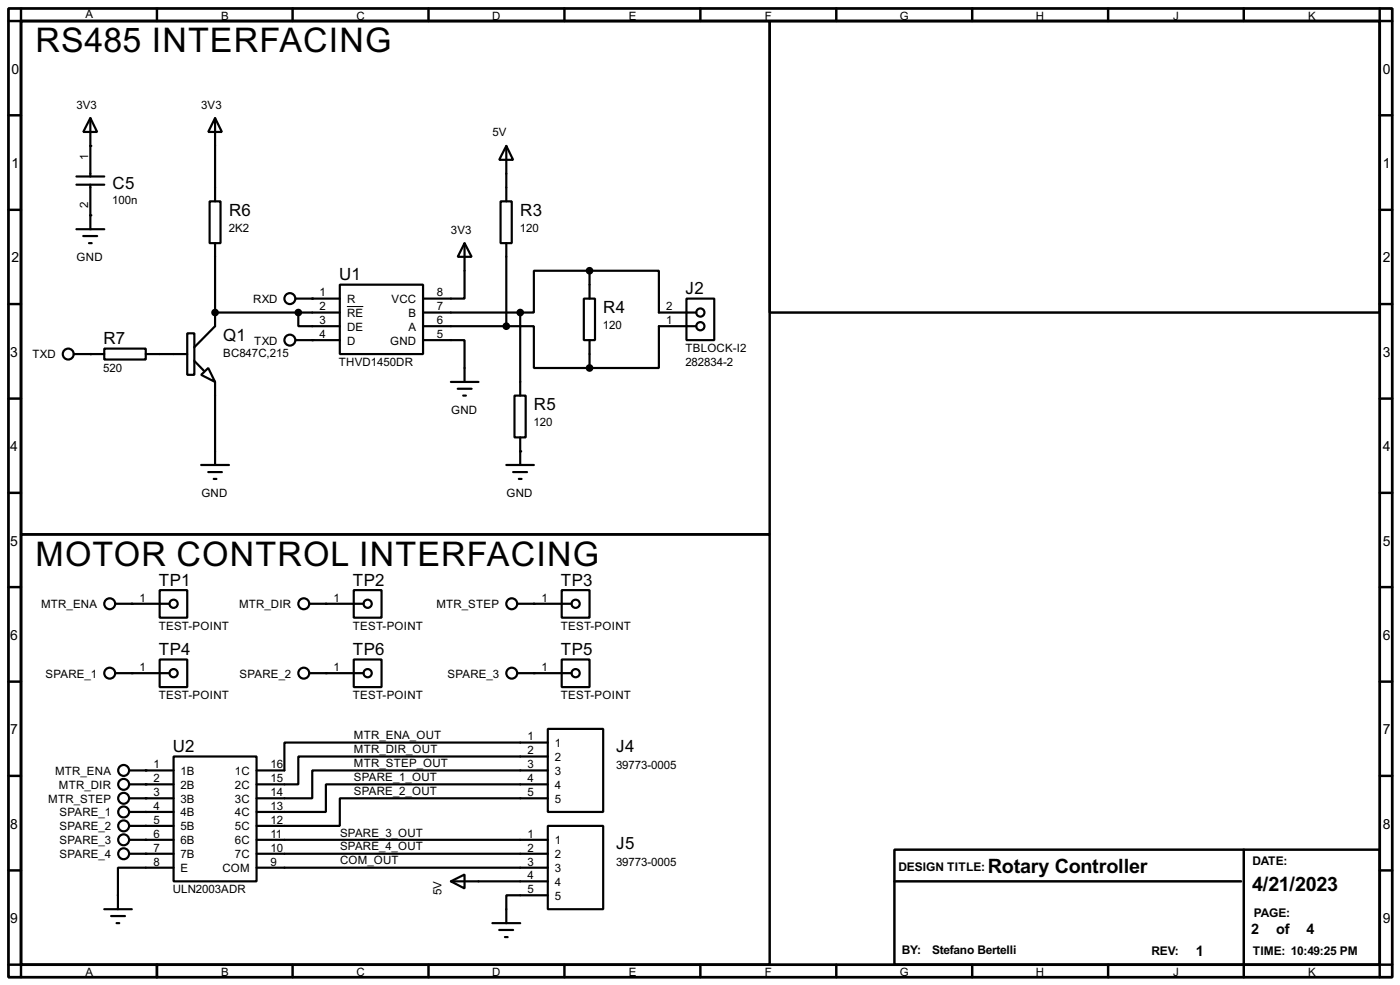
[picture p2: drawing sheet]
<svg xmlns="http://www.w3.org/2000/svg" width="256mm" height="180mm" viewBox="0 0 256 180" stroke-linecap="round" stroke-linejoin="round" font-family="sans-serif">
<path d="M1.6 1.6h253.5v177.3h-253.5zM3.9 3.9h248.9v172.7h-248.9z" fill="none" stroke="#000" stroke-width=".5"/>
<g fill="none" stroke="#000" stroke-width=".45">
<path d="M3.9 3.9h137.1v93.9h-137.1zM3.9 1.6v2.3h-2.3M28.8 1.6v2.3M53.6 1.6v2.3M78.5 1.6v2.3M103.4 1.6v2.3M128.3 1.6v2.3M141 3.9h111.8v53.3h-111.8zM153.2 1.6v2.3M178.1 1.6v2.3M203 1.6v2.3M227.9 1.6v2.3"/>
<path d="M252.8 1.6v2.3h2.3M1.6 21.1h2.3M1.6 38.4h2.3M252.8 21.1h2.3M252.8 38.4h2.3M1.6 55.7h2.3M252.8 55.7h2.3M1.6 73h2.3M252.8 73h2.3M1.6 90.2h2.3M3.9 97.8h137.1v78.8h-137.1zM252.8 90.2h2.3"/>
<path d="M1.6 107.5h2.3M252.8 107.5h2.3M1.6 124.8h2.3M252.8 124.8h2.3M1.6 142h2.3M1.6 159.3h2.3M163.9 155.5h88.9v21.1h-88.9zM227.9 155.5v23.4M252.8 142h2.3M252.8 159.3h2.3M1.6 176.6h2.3v2.3M28.8 176.6v2.3"/>
<path d="M53.6 176.6v2.3M78.5 176.6v2.3M103.4 176.6v2.3M128.3 176.6v2.3M153.2 176.6v2.3M163.9 161.3h63.5M178.1 176.6v2.3M203 176.6v2.3M255.1 176.6h-2.3v2.3"/>
</g>
<g fill="none" stroke="#000" stroke-width=".4">
<path d="M14 32.3h5.1M14 33.8h5.1M16.6 21.6l1.2 2.6h-2.5zM16.6 21.6v10.7M16.6 33.8v8.2M38.4 36.9h2v7.6h-2zM39.4 21.6l1.3 2.6h-2.5zM39.4 21.6v15.3M91.7 36.9h2.1v7.6h-2.1zM92.8 26.7l1.2 2.6h-2.5zM92.8 26.7v10.2M14 42h5.1"/>
<path d="M15.3 43.2h2.5M16.3 44.5h.5M39.4 44.5v15.2l-3.8 3.9M39.4 57.2h22.9M54.2 54.7h8.1M54.7 57.2v2.5h7.6M62.3 52.1h15.2v12.7h-15.2zM77.5 57.2h17.8M77.5 59.7h15.3M85.1 44.5l1.3 2.5h-2.5zM85.1 44.5v10.2h-7.6M92.8 59.7h5v7.7h10.2"/>
<path d="M92.8 44.5v15.2M95.3 57.2v15.2M107 54.7h2v7.6h-2zM108 49.6h12.7v7.6h6.9M108 49.6h-10.2v7.6h-2.5M108 49.6v5.1M125.8 54.7h5.1v7.6h-5.1zM127.6 59.7h-6.9v7.7h-12.7M13.5 64.8h5.6M19.1 63.8h7.6v2h-7.6zM26.7 64.8h7.6M34.3 61h1.3v7.6h-1.3z"/>
<path d="M35.6 66.1l1.8 1.8M36.9 68.6l1.3-1.2 1.2 2.5zM39.4 69.9v15.2M54.2 62.3h8.1M77.5 62.3h7.6v7.6M82.6 69.9h5.1M83.9 71.2h2.5M84.9 72.4h.5M94.3 72.4h2v7.7h-2zM108 62.3v5.1M36.9 85.1h5.1M38.2 86.4h2.5"/>
<path d="M39.2 87.7h.5M92.8 85.1h5M94 86.4h2.6M95.1 87.7h.5M95.3 80.1v5M21.1 110.5h9.9M29.3 108h5v5.1h-5zM56.7 110.5h9.9M64.8 108h5.1v5.1h-5.1zM94.8 110.5h9.9M102.9 108h5.1v5.1h-5.1zM21.1 123.2h9.9"/>
<path d="M29.3 120.7h5v5.1h-5zM31.8 138.5h15.2v22.8h-15.2zM56.7 123.2h9.9M64.8 120.7h5.1v5.1h-5.1zM94.8 123.2h9.9M100.4 133.4h10.1v15.2h-10.1zM100.4 135.9h-48.3v5.1h-5.1M100.4 138.5h-45.7v5.1h-7.7M102.9 120.7h5.1v5.1h-5.1zM23.7 153.7h8.1M23.7 156.3h8.1M23.7 141h8.1"/>
<path d="M23.7 143.6h8.1M23.7 146.1h8.1M23.7 148.6h8.1M23.7 151.2h8.1M31.8 158.8h-10.2v7.6M47 153.7h53.4M47 156.3h53.4M47 158.8h53.4M100.4 151.2h10.1v15.2h-10.1zM100.4 141h-43.2v5.1h-10.2M100.4 143.6h-40.7v5h-12.7M100.4 146.1h-38.1v5.1h-15.3"/>
<path d="M19.1 166.4h5.1M20.4 167.7h2.5M21.4 169h.5M82.6 161.3l2.5-1.2v2.5zM82.6 161.3h17.8M90.2 169h5.1M91.5 170.2h2.5M92.5 171.5h.5M100.4 163.9h-7.6v5.1"/>
<circle cx="53.1" cy="54.7" r="1"/>
<circle cx="128.3" cy="57.2" r=".75"/>
<circle cx="128.3" cy="59.7" r=".75"/>
<circle cx="12.5" cy="64.8" r="1"/>
<circle cx="53.1" cy="62.3" r="1"/>
<circle cx="20.1" cy="110.5" r="1"/>
<circle cx="31.8" cy="110.5" r=".75"/>
<circle cx="55.6" cy="110.5" r="1"/>
<circle cx="67.3" cy="110.5" r=".75"/>
<circle cx="93.7" cy="110.5" r="1"/>
<circle cx="105.4" cy="110.5" r=".75"/>
<circle cx="20.1" cy="123.2" r="1"/>
<circle cx="31.8" cy="123.2" r=".75"/>
<circle cx="55.6" cy="123.2" r="1"/>
<circle cx="67.3" cy="123.2" r=".75"/>
<circle cx="93.7" cy="123.2" r="1"/>
<circle cx="105.4" cy="123.2" r=".75"/>
<circle cx="22.6" cy="156.3" r="1"/>
<circle cx="22.6" cy="141" r="1"/>
<circle cx="22.6" cy="143.6" r="1"/>
<circle cx="22.6" cy="153.7" r="1"/>
<circle cx="22.6" cy="148.6" r="1"/>
<circle cx="22.6" cy="151.2" r="1"/>
<circle cx="22.6" cy="146.1" r="1"/>
</g>
<g fill="#000">
<circle cx="16.6" cy="26.7" r=".2"/>
<circle cx="16.6" cy="39.4" r=".2"/>
<circle cx="39.4" cy="57.2" r=".2"/>
<circle cx="57.2" cy="54.7" r=".2"/>
<circle cx="16.6" cy="64.8" r=".2"/>
<circle cx="57.2" cy="62.3" r=".2"/>
<circle cx="95.3" cy="82.6" r=".2"/>
<circle cx="24.2" cy="110.5" r=".2"/>
<circle cx="59.7" cy="110.5" r=".2"/>
<circle cx="97.8" cy="110.5" r=".2"/>
<circle cx="24.2" cy="123.2" r=".2"/>
<circle cx="59.7" cy="123.2" r=".2"/>
<circle cx="97.8" cy="123.2" r=".2"/>
<circle cx="26.7" cy="141" r=".2"/>
<circle cx="26.7" cy="143.6" r=".2"/>
<circle cx="26.7" cy="148.6" r=".2"/>
<circle cx="26.7" cy="151.2" r=".2"/>
<circle cx="26.7" cy="153.7" r=".2"/>
<circle cx="26.7" cy="156.3" r=".2"/>
<circle cx="26.7" cy="146.1" r=".2"/>
</g>
<g fill="#000" stroke="#000" stroke-width=".4">
<circle cx="39.4" cy="57.2" r=".5"/>
<circle cx="54.6" cy="57.2" r=".5"/>
<circle cx="92.7" cy="59.7" r=".5"/>
<circle cx="95.3" cy="57.2" r=".5"/>
<circle cx="108" cy="49.6" r=".5"/>
<circle cx="108" cy="67.4" r=".5"/>
</g>
<path d="M63.6 56.1h3" fill="none" stroke="#000" stroke-width=".18"/>
<g font-size="7">
<text x="6.5" y="9.5">RS485 INTERFACING</text>
<text x="6.5" y="103.5">MOTOR CONTROL INTERFACING</text>
</g>
<g font-size="4.1">
<text x="181" y="159.9">Rotary Controller</text>
<text x="229.4" y="163.1">4/21/2023</text>
</g>
<g font-size="3.5">
<text x="20.6" y="34.5">C5</text>
<text x="42" y="39.5">R6</text>
<text x="95.3" y="39.5">R3</text>
<text x="62.1" y="51.3">U1</text>
<text x="125.6" y="53.9">J2</text>
<text x="110.5" y="57.4">R4</text>
<text x="19" y="63">R7</text>
<text x="40.9" y="62.4">Q1</text>
<text x="97.8" y="75.1">R5</text>
<text x="29.1" y="107.2">TP1</text>
<text x="64.7" y="107.2">TP2</text>
<text x="102.8" y="107.2">TP3</text>
<text x="29.1" y="119.9">TP4</text>
<text x="64.7" y="119.9">TP6</text>
<text x="102.8" y="119.9">TP5</text>
<text x="31.7" y="137.7">U2</text>
<text x="112.9" y="137.7">J4</text>
<text x="112.9" y="155.5">J5</text>
</g>
<g font-size="3">
<text x="229.2" y="171">2</text>
<text x="233.8" y="171">of</text>
<text x="239.4" y="171">4</text>
<text x="219.1" y="175">1</text>
</g>
<g font-size="2.9">
<text x="2.1" y="13.5">0</text>
<text x="253.4" y="13.5">0</text>
<text x="2.1" y="30.7">1</text>
<text x="253.4" y="30.7">1</text>
<text x="2.1" y="48">2</text>
<text x="253.4" y="48">2</text>
<text x="1.9" y="65.3">3</text>
<text x="253.4" y="65.3">3</text>
<text x="1.9" y="82.5">4</text>
<text x="253.4" y="82.5">4</text>
<text x="1.9" y="99.9">5</text>
<text x="253.4" y="99.9">5</text>
<text x="1.9" y="117.1">6</text>
<text x="253.4" y="117.1">6</text>
<text x="1.9" y="134.4">7</text>
<text x="253.4" y="134.4">7</text>
<text x="1.9" y="151.7">8</text>
<text x="253.4" y="151.7">8</text>
<text x="1.9" y="168.9">9</text>
<text x="253.4" y="168.9">9</text>
</g>
<g font-size="2.5">
<text x="164.6" y="159.4">DESIGN TITLE:</text>
<text x="229.4" y="158.4">DATE:</text>
<text x="229.7" y="167.8">PAGE:</text>
<text x="165.2" y="174.6">BY:</text>
<text x="170.7" y="174.6">Stefano Bertelli</text>
<text x="210.9" y="174.8">REV:</text>
<text x="229.5" y="174.8">TIME: 10:49:25 PM</text>
</g>
<g font-size="2.4">
<text x="15.6" y="3.4">A</text>
<text x="40.5" y="3.6">B</text>
<text x="65.3" y="3.6">C</text>
<text x="90.2" y="3.6">D</text>
<text x="115.2" y="3.6">E</text>
<text x="140.1" y="3.6">F</text>
<text x="164.8" y="3.6">G</text>
<text x="189.8" y="3.6">H</text>
<text x="214.9" y="3.6">J</text>
<text x="239.6" y="3.6">K</text>
<text x="14" y="19.9">3V3</text>
<text x="36.9" y="19.9">3V3</text>
<text x="16.2" y="29.3" transform="rotate(-90 16.2 29.3)">1</text>
<text x="90.2" y="25">5V</text>
<text x="16.1" y="38" transform="rotate(-90 16.1 38)">2</text>
<text x="20.6" y="37.4">100n</text>
<text x="14" y="47.8">GND</text>
<text x="41.9" y="42.5">2K2</text>
<text x="82.6" y="42.7">3V3</text>
<text x="95.2" y="42.5">120</text>
<text x="46.4" y="55.4">RXD</text>
<text x="58.6" y="54.3">1</text>
<text x="58.6" y="56.8">2</text>
<text x="58.6" y="59.3">3</text>
<text x="63.6" y="55.4">R</text>
<text x="63.6" y="58">RE</text>
<text x="71.7" y="55.4">VCC</text>
<text x="74.8" y="58">B</text>
<text x="80.1" y="54.3">8</text>
<text x="80.1" y="56.8">7</text>
<text x="80.1" y="59.3">6</text>
<text x="122.1" y="59.3">1</text>
<text x="122.1" y="56.8">2</text>
<text x="5.9" y="65.6">TXD</text>
<text x="40.9" y="65.4">BC847C,215</text>
<text x="46.6" y="63.1">TXD</text>
<text x="58.6" y="61.9">4</text>
<text x="63.6" y="60.5">DE</text>
<text x="63.6" y="63.1">D</text>
<text x="71.5" y="63.1">GND</text>
<text x="74.8" y="60.5">A</text>
<text x="80.1" y="61.9">5</text>
<text x="110.5" y="60.3">120</text>
<text x="125.6" y="64.5">TBLOCK-I2</text>
<text x="18.9" y="68">520</text>
<text x="62.1" y="67">THVD1450DR</text>
<text x="125.6" y="67">282834-2</text>
<text x="82.6" y="75.8">GND</text>
<text x="97.8" y="78.1">120</text>
<text x="36.9" y="91">GND</text>
<text x="92.8" y="91">GND</text>
<text x="7.5" y="111.3">MTR_ENA</text>
<text x="25.6" y="110.1">1</text>
<text x="43.8" y="111.3">MTR_DIR</text>
<text x="61.1" y="110.1">1</text>
<text x="79.9" y="111.3">MTR_STEP</text>
<text x="99.2" y="110.1">1</text>
<text x="29.1" y="115.3">TEST-POINT</text>
<text x="64.6" y="115.3">TEST-POINT</text>
<text x="102.7" y="115.3">TEST-POINT</text>
<text x="8.3" y="124">SPARE_1</text>
<text x="25.6" y="122.8">1</text>
<text x="43.9" y="124">SPARE_2</text>
<text x="61.1" y="122.8">1</text>
<text x="82" y="124">SPARE_3</text>
<text x="99.2" y="122.8">1</text>
<text x="29.1" y="128">TEST-POINT</text>
<text x="64.6" y="128">TEST-POINT</text>
<text x="102.7" y="128">TEST-POINT</text>
<text x="64.8" y="135.3">MTR_ENA_OUT</text>
<text x="64.8" y="137.9">MTR_DIR_OUT</text>
<text x="96.7" y="135.5">1</text>
<text x="101.7" y="136.7">1</text>
<text x="10.1" y="141.8">MTR_ENA</text>
<text x="28.1" y="140.6">1</text>
<text x="28.1" y="143.2">2</text>
<text x="33.1" y="141.8">1B</text>
<text x="43.1" y="141.8">1C</text>
<text x="49.6" y="140.6">16</text>
<text x="49.6" y="143.2">15</text>
<text x="64.8" y="140.4">MTR_STEP_OUT</text>
<text x="64.8" y="143">SPARE_1_OUT</text>
<text x="96.7" y="138.1">2</text>
<text x="96.7" y="140.6">3</text>
<text x="96.7" y="143.2">4</text>
<text x="101.7" y="139.3">2</text>
<text x="101.7" y="141.8">3</text>
<text x="112.9" y="140.7">39773-0005</text>
<text x="8.8" y="146.9">MTR_STEP</text>
<text x="10.8" y="144.4">MTR_DIR</text>
<text x="10.9" y="149.4">SPARE_1</text>
<text x="28.1" y="145.7">3</text>
<text x="28.1" y="148.2">4</text>
<text x="33.1" y="144.4">2B</text>
<text x="33.1" y="146.9">3B</text>
<text x="33.1" y="149.4">4B</text>
<text x="43.1" y="144.4">2C</text>
<text x="43.1" y="146.9">3C</text>
<text x="43.1" y="149.4">4C</text>
<text x="49.6" y="145.7">14</text>
<text x="49.6" y="148.2">13</text>
<text x="64.8" y="145.5">SPARE_2_OUT</text>
<text x="96.7" y="145.7">5</text>
<text x="101.7" y="144.4">4</text>
<text x="101.7" y="146.9">5</text>
<text x="10.9" y="152">SPARE_2</text>
<text x="10.9" y="154.5">SPARE_3</text>
<text x="28.1" y="150.8">5</text>
<text x="28.1" y="153.3">6</text>
<text x="28.1" y="155.9">7</text>
<text x="33.1" y="152">5B</text>
<text x="33.1" y="154.5">6B</text>
<text x="43.1" y="152">5C</text>
<text x="43.1" y="154.5">6C</text>
<text x="49.6" y="150.8">12</text>
<text x="49.6" y="153.3">11</text>
<text x="49.6" y="155.9">10</text>
<text x="62.3" y="153.1">SPARE_3_OUT</text>
<text x="62.3" y="155.7">SPARE_4_OUT</text>
<text x="96.7" y="153.3">1</text>
<text x="96.7" y="155.9">2</text>
<text x="101.7" y="154.5">1</text>
<text x="10.9" y="157.1">SPARE_4</text>
<text x="28.1" y="158.4">8</text>
<text x="33.1" y="157.1">7B</text>
<text x="33.1" y="159.6">E</text>
<text x="40.7" y="159.6">COM</text>
<text x="43.1" y="157.1">7C</text>
<text x="49.6" y="158.4">9</text>
<text x="62.3" y="158.2">COM_OUT</text>
<text x="96.7" y="158.4">3</text>
<text x="96.7" y="160.9">4</text>
<text x="101.7" y="157.1">2</text>
<text x="101.7" y="159.6">3</text>
<text x="112.9" y="158.5">39773-0005</text>
<text x="31.6" y="163.5">ULN2003ADR</text>
<text x="80.9" y="163.9" transform="rotate(-90 80.9 163.9)">5V</text>
<text x="96.7" y="163.5">5</text>
<text x="101.7" y="162.1">4</text>
<text x="101.7" y="164.7">5</text>
<text x="15.6" y="178.7">A</text>
<text x="40.5" y="178.7">B</text>
<text x="65.3" y="178.7">C</text>
<text x="90.2" y="178.7">D</text>
<text x="115.2" y="178.7">E</text>
<text x="140.1" y="178.7">F</text>
<text x="164.8" y="178.7">G</text>
<text x="189.8" y="178.7">H</text>
<text x="214.9" y="178.7">J</text>
<text x="239.6" y="178.7">K</text>
</g>
</svg>
